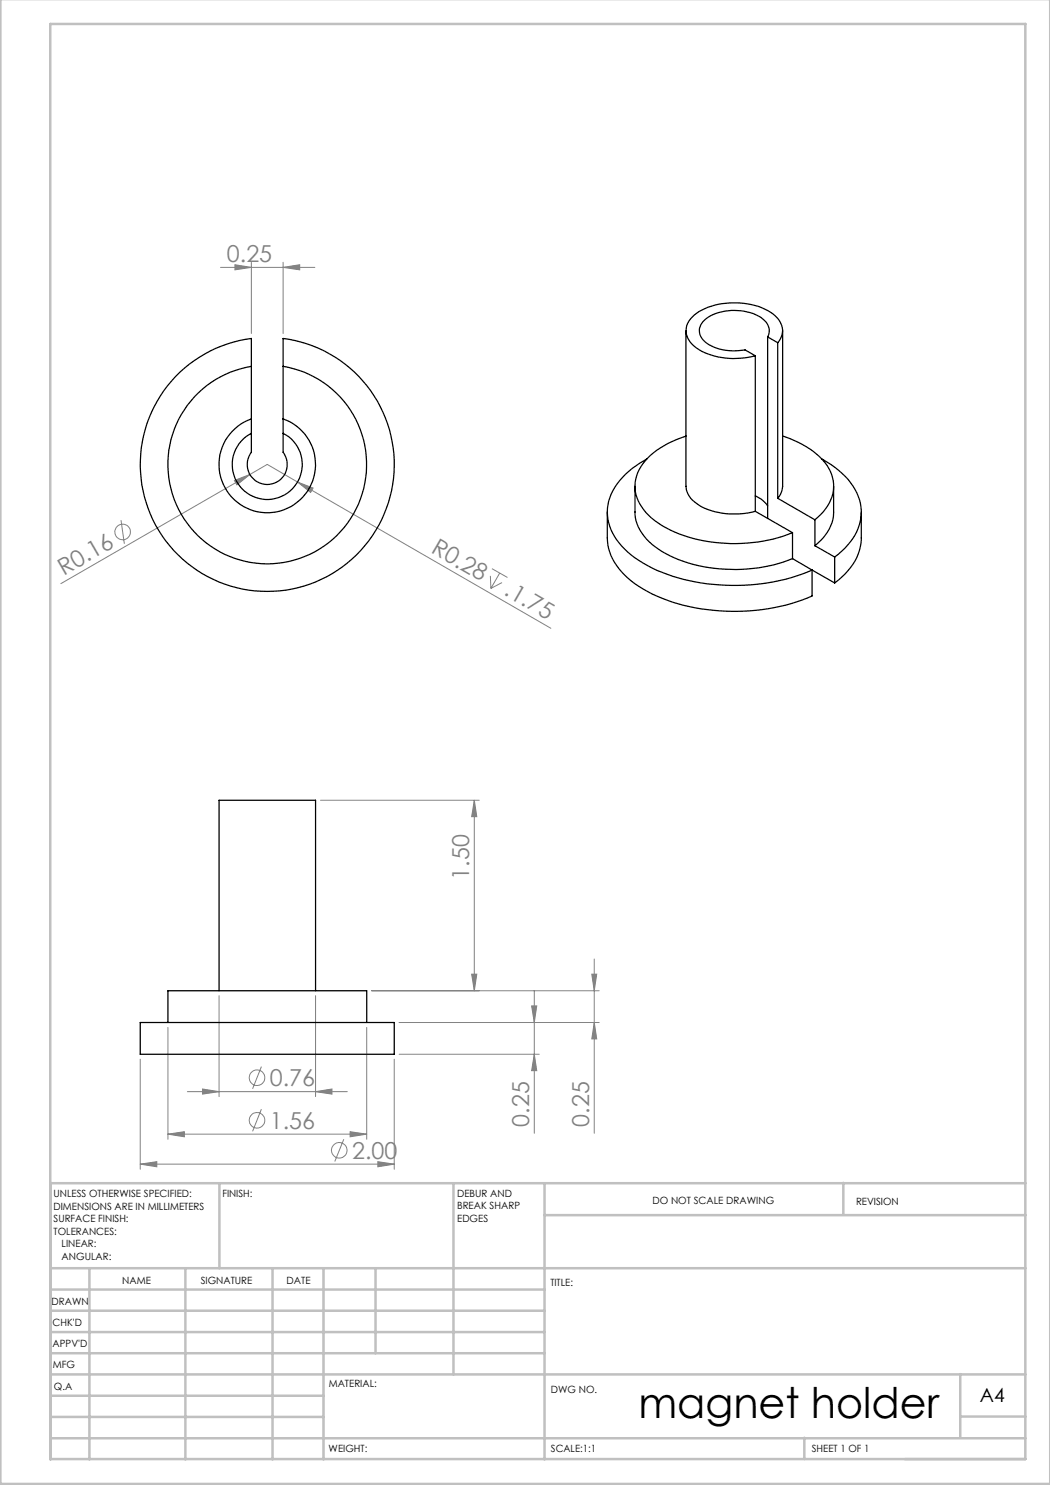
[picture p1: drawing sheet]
<svg xmlns="http://www.w3.org/2000/svg" width="210mm" height="297mm" viewBox="0 0 210 297" stroke-linecap="round" stroke-linejoin="round" font-family="sans-serif">
<g fill="none" stroke="#808080" stroke-width=".2">
<path d="M44.1 53.5h18.9M47 52.9l3.3 .6-3.3 .5zM50.3 52.5v14.2M56.6 53.5l3.3-.6v1.1zM56.6 52.5v14.2M46.9 96.1l3.1-1.2-2.6 2.1zM50 94.9l-37.8 21.8M50 94.9l3.4-2 6.1 3.5M59.5 96.4l3.1 1.2-.5 .9zM59.5 96.4l50.7 29.3M24.2 104l.7 4.8M98.1 115.2l.1 2.5"/>
<path d="M98.4 113.7l3.1 1.8M99.9 114.6l-1.7 3.1M100.4 116.5l-2.2 1.2M64.1 160.1h31.7M94.9 160.1l.5 3.2h-1.1zM94.9 160.1v38.1M43.8 199.1v20.2M63.1 199.1v20.2M74.3 198.2h45.5M94.3 194.8h1.1l-.5 3.4zM106.9 198.2v28.5M118.4 194.8h.9l-.4 3.4z"/>
<path d="M118.9 191.8v34.9M28 211.8v22.1M33.6 205.5v22.4M37.5 218.3h32M40.5 217.8l3.3 .5-3.3 .5zM52.3 213.3l-1.8 4.5M63.1 218.3l3.3-.5v1zM73.3 205.5v22.4M78.8 211.8v22.1M79.8 210.9h28M79.8 204.5h40M106.3 201.2h1.1l-.5 3.3z"/>
<path d="M106.9 210.9l.5 3.2h-1.1zM118.9 204.5l.4 3.3h-.9zM28 232.8l3.4-.5v1.1zM28 232.8h50.8M33.6 226.8l3.3-.5v1.1zM33.6 226.8h39.7M52.3 221.8l-1.8 4.5M68.8 227.9l-1.8 4.4M70 226.3l3.3 .5-3.3 .6zM75.6 232.3l3.2 .5-3.2 .6z"/>
<circle cx="24.5" cy="106.4" r="1.56"/>
<circle cx="51.4" cy="215.6" r="1.56"/>
<circle cx="51.4" cy="224.1" r="1.56"/>
<circle cx="67.9" cy="230.1" r="1.55"/>
</g>
<g fill="none" stroke="#c0c0c0" stroke-width=".5">
<path d="M.1 -.1v296.9h209.9v-296.9M10.1 4.8h195v287h-195zM43.9 236.6v17M90.7 236.6v38.3M108.9 236.6v55.3M168.7 236.6v6.3M205.1 236.6h-195v55.3M10.1 253.6h195M10.1 257.9h98.8M17.9 253.6v38.3M37.1 253.6v38.3M54.5 253.6v38.3"/>
<path d="M64.7 253.6v38.3M75.1 253.6v17M108.9 243h96.2M10.1 270.6h98.8M10.1 266.4h98.8M10.1 262.1h98.8M10.1 279.1h54.6M10.1 274.9h195M192.1 274.8v12.7M10.1 287.7h195M10.1 283.4h54.6M160.9 287.5v4.3"/>
<path d="M192.1 283.3h13"/>
</g>
<g fill="#808080">
<path d="M46.9 96.1l3.1-1.2-2.6 2.1z"/>
<path d="M59.5 96.4l3.1 1.2-.5 .9z"/>
<path d="M75.6 232.3l3.2 .5-3.2 .6zM28 232.8l3.4-.5v1.1zM70 226.3l3.3 .5-3.3 .6zM33.6 226.8l3.3-.5v1.1zM63.1 218.3l3.3-.5v1zM40.5 217.8l3.3 .5-3.3 .5zM56.6 53.5l3.3-.6v1.1zM47 52.9l3.3 .6-3.3 .5z"/>
<path d="M106.9 210.9l.5 3.2h-1.1zM106.3 201.2h1.1l-.5 3.3zM118.9 204.5l.4 3.3h-.9zM118.4 194.8h.9l-.4 3.4zM94.3 194.8h1.1l-.5 3.4zM94.9 160.1l.5 3.2h-1.1z"/>
</g>
<g fill="none" stroke="#000" stroke-width=".25">
<path d="M35.1 75.3a25.5 25.5 0 0 1 15.2-7.6v22.7a4 4 0 0 0 .4 5.4 4 4 0 0 0 5.5 0 4 4 0 0 0 .4-5.4v-22.7a25.4 25.4 0 0 1 20.8 33.6 25.4 25.4 0 0 1-37.3 13.2 25.4 25.4 0 0 1-5-39.2zM50.3 73.3a19.9 19.9 0 0 0-13.5 30.4 19.9 19.9 0 0 0 33.3 0 19.9 19.9 0 0 0-13.5-30.4M137.2 66.1v31.2a4.8 4.8 0 0 0 2.6 3.8 15.1 15.1 0 0 0 11.3 1.2M151.1 71.2v31.1M153.5 67.4a3.1 3.1 0 0 0-1.8-4.2 10.6 10.6 0 0 0-10.4 .5 2.85 2.85 0 0 0 .1 4.9 10.4 10.4 0 0 0 7.6 1.4l2.1 1.2M153.5 67.4v36.3M153.5 67.4l2 1.1M155.5 68.5a3.6 3.6 0 0 0-.6-5.4 14.3 14.3 0 0 0-12.7-1.8 7.2 7.2 0 0 0-4.8 3.7 4.2 4.2 0 0 0 2.4 5 15.1 15.1 0 0 0 11.3 1.2M155.5 68.5v31.2M156.5 66.1v31.2l-.2 1.1-.8 1.3M50.3 86.7a7 7 0 0 0-2.3 10.6 7 7 0 0 0 10.9 0 7 7 0 0 0-2.3-10.6M50.3 83.8a9.7 9.7 0 0 0-4.6 14.8 9.7 9.7 0 0 0 15.5 0 9.7 9.7 0 0 0-4.6-14.8"/>
<path d="M127 97.3v5.1a9.1 9.1 0 0 0 4.7 7.5 29.7 29.7 0 0 0 20.9 3.5l3.1-.7 2.8-1M129.4 91.8a14.9 14.9 0 0 0-7.7 8.4 9.9 9.9 0 0 0 3.2 9.6 27 27 0 0 0 14.1 6.6 41 41 0 0 0 23.4-2.4M137.2 87.2a16.6 16.6 0 0 0-9 6.2 7.2 7.2 0 0 0 1.1 9.2 22.7 22.7 0 0 0 14.6 6 31 31 0 0 0 14.6-2.1M151.1 99.2a5.4 5.4 0 0 1 2.4 2M155.5 99.7l7.5 4.3M156.5 87.2a16.1 16.1 0 0 1 9.3 6.5 7.3 7.3 0 0 1-1.7 9.2l-1.1 1.1M164.4 91.8a14.9 14.9 0 0 1 7.5 8.2 9.7 9.7 0 0 1-2.9 9.6l-2.1 1.8M166.7 97.3v5.1a8.7 8.7 0 0 1-3.7 6.7M121.5 102.4v5.2a11.7 11.7 0 0 0 5.5 9.2 35.2 35.2 0 0 0 20.6 5.5 38.9 38.9 0 0 0 14.8-3.1v-5.2M151.1 102.3l7.4 4.2M158.5 111.7l3.9 2.3M158.5 106.5v5.2"/>
<path d="M162.4 114l4.5 2.6M163 104v5.1M163 109.1l3.9 2.3M166.9 111.4v5.2M172.3 102.4v5.2a10.5 10.5 0 0 1-4 7.8l-1.4 1.2M43.8 198.2v-38.1h19.3v38.1M28 204.5h50.8v6.4h-50.8zM33.6 204.5v-6.3h39.7v6.3"/>
</g>
<text font-size="8.5" x="127.7" y="283.5">magnet holder</text>
<g font-size="4.7" fill="#808080">
<text x="45.4" y="52.4">0.25</text>
<text x="86" y="110.4" transform="rotate(30 86 110.4)">R0.28</text>
<text x="12.8" y="115.2" transform="rotate(-30 12.8 115.2)">R0.16</text>
<text x="100.6" y="118.9" transform="rotate(30 100.6 118.9)">.1.75</text>
<text x="93.9" y="176" transform="rotate(-90 93.9 176)">1.50</text>
<text x="54" y="217.2">0.76</text>
<text x="54" y="225.8">1.56</text>
<text x="105.9" y="225.3" transform="rotate(-90 105.9 225.3)">0.25</text>
<text x="117.9" y="225.3" transform="rotate(-90 117.9 225.3)">0.25</text>
<text x="70.4" y="231.8">2.00</text>
</g>
<text font-size="3.9" x="196" y="280.4">A4</text>
<g font-size="2">
<text x="10.7" y="239.5">UNLESS OTHERWISE SPECIFIED:</text>
<text x="44.5" y="239.5">FINISH:</text>
<text x="91.4" y="239.4">DEBUR AND</text>
<text x="10.7" y="242">DIMENSIONS ARE IN MILLIMETERS</text>
<text x="10.7" y="244.5">SURFACE FINISH:</text>
<text x="91.4" y="241.9">BREAK SHARP</text>
<text x="91.4" y="244.4">EDGES</text>
<text x="130.5" y="240.8">DO NOT SCALE DRAWING</text>
<text x="171.2" y="241">REVISION</text>
<text x="10.7" y="247">TOLERANCES:</text>
<text x="12.3" y="249.5">LINEAR:</text>
<text x="12.3" y="252">ANGULAR:</text>
<text x="24.4" y="256.9">NAME</text>
<text x="40.1" y="256.8">SIGNATURE</text>
<text x="57.3" y="256.8">DATE</text>
<text x="110.1" y="257.1">TITLE:</text>
<text x="10.3" y="260.9">DRAWN</text>
<text x="10.5" y="269.3">APPV'D</text>
<text x="10.5" y="265.2">CHK'D</text>
<text x="10.6" y="273.6">MFG</text>
<text x="10.8" y="278">Q.A</text>
<text x="65.8" y="277.4">MATERIAL:</text>
<text x="110.2" y="278.5">DWG NO.</text>
<text x="65.7" y="290.4">WEIGHT:</text>
<text x="110.2" y="290.5">SCALE:1:1</text>
<text x="162.4" y="290.4">SHEET 1 OF 1</text>
</g>
</svg>
